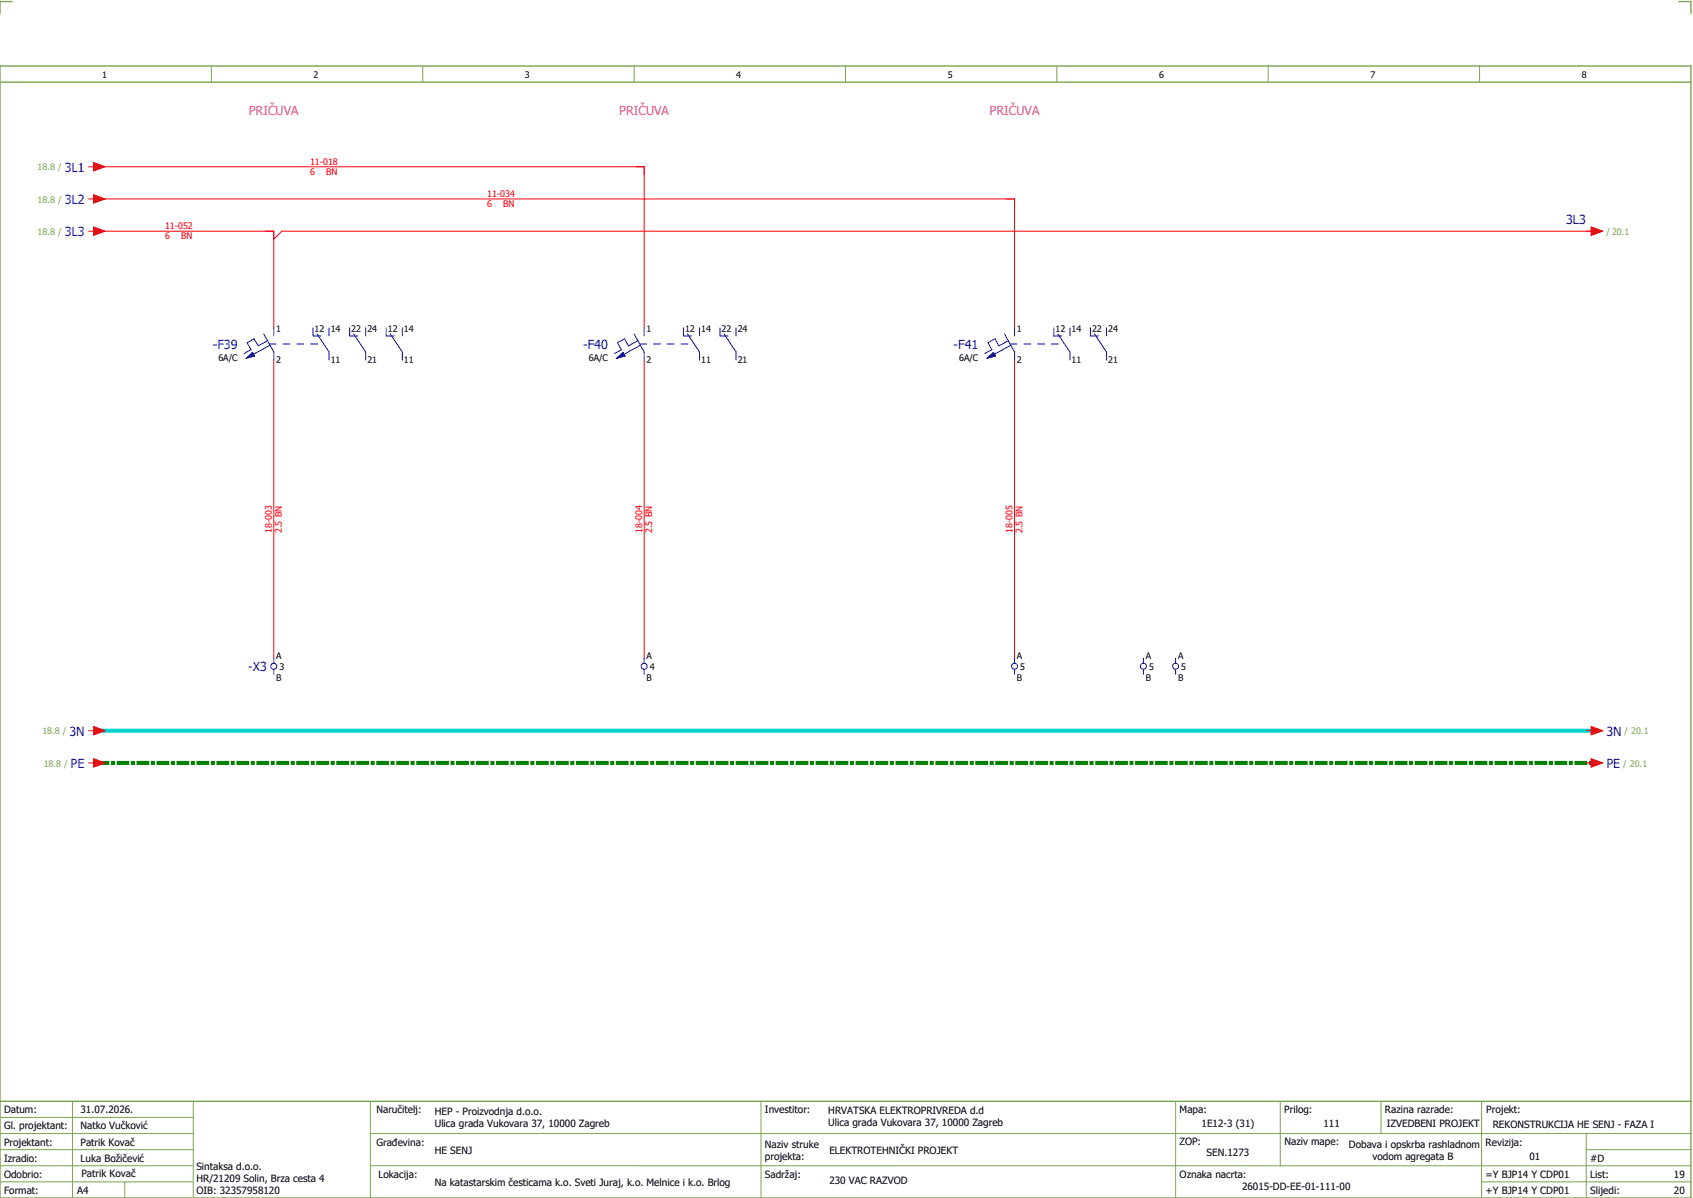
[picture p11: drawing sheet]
<svg xmlns="http://www.w3.org/2000/svg" width="421mm" height="297mm" viewBox="0 0 421 297" stroke-linecap="round" stroke-linejoin="round" font-family="sans-serif">
<path d="M0 16.4h420v281h-420zM3 .4h-3v3M417 .4h3v3M0 20.4h420M0 273.4h420" fill="none" stroke="#7ca552" stroke-width=".35"/>
<g fill="none" stroke="#7ca552" stroke-width=".25">
<path d="M52.5 16.4v4M105 16.4v4M157.5 16.4v4M210 16.4v4M262.5 16.4v4M315 16.4v4M367.5 16.4v4M0 277.4h48M18 273.4v24M48 273.4v24M92 273.4v24M189 273.4v24"/>
<path d="M292 273.4v23.8M318 273.4v16M343 273.4v8M368 273.4v23.8M0 281.4h48M0 285.4h47.8M0 293.4h47.8M31 293.4v4M47.8 289.4h-47.8M92 281.4h328M92 289.4h328M368 293.4h52"/>
<path d="M394 285.4h26M394 281.4v15.8"/>
</g>
<g fill="none" stroke="#f00" stroke-width=".25">
<path d="M22 57.4h1.2M22 49.4h1.2M22 41.4h1.2M23.2 40.4l2.8 1-2.8 1zM23.2 48.4l2.8 1-2.8 1zM23.2 56.4l2.8 1-2.8 1zM24 57.4h44v24M24 49.4h228v32M24 41.4h136v40M395.2 56.4l2.8 1-2.8 1zM396 57.4h-326l-2 2M68 89.4v74"/>
<path d="M160 89.4v74M252 89.4v74M22 181.4h1.2M22 189.4h1.2M23.2 180.4l2.8 1-2.8 1zM23.2 188.4l2.8 1-2.8 1zM394 181.4h1.2M394 189.4h1.2M395.2 180.4l2.8 1-2.8 1zM395.2 188.4l2.8 1-2.8 1z"/>
</g>
<path d="M24 181.4h372" fill="none" stroke="#00d2d2" stroke-width="1"/>
<path d="M24 189.4h372" fill="none" stroke="#008000" stroke-width="1" stroke-dasharray="3.2 .4 1 .4" stroke-linecap="butt"/>
<g fill="none" stroke="#00f" stroke-width=".25">
<path d="M61.2 88.9l1.5-1.4 .5 .9zM65.5 82.9l2.5 4.5v2M66.4 84.6l-2.3 1.3-1-1.8-1.7 1 1 1.7-1.8 1M66.9 85.4h1.7M67.1 85.7l-4.1 2.2M68 81.4v2M70.3 85.4h1.7M73.7 85.4h1.7M77.2 85.4h1.7M77.8 81.4v2h2M78.7 82.9l3.1 4.5v2M81.7 81.4v2"/>
<path d="M86.8 81.4v2h2M87.8 82.9l3 4.5v2M90.8 81.4v2M95.9 81.4v2h2M96.9 82.9l3 4.5v2M99.9 81.4v2M153.2 88.9l1.5-1.4 .5 .9zM157.5 82.9l2.5 4.5v2M158.4 84.6l-2.3 1.3-1-1.8-1.7 1 1 1.7-1.8 1M158.9 85.4h1.7M159.1 85.7l-4.1 2.2M160 81.4v2"/>
<path d="M162.3 85.4h1.7M165.7 85.4h1.7M169.2 85.4h1.7M169.7 81.4v2h2M170.8 82.9l3 4.5v2M173.8 81.4v2M178.8 81.4v2h2M179.8 82.9l3 4.5v2M182.8 81.4v2M245.2 88.9l1.5-1.4 .5 .9zM249.5 82.9l2.5 4.5v2M250.4 84.6l-2.3 1.3-1-1.8-1.7 1 1 1.7-1.8 1"/>
<path d="M250.9 85.4h1.7M251.1 85.7l-4.1 2.2M252 81.4v2M254.3 85.4h1.7M257.7 85.4h1.7M261.2 85.4h1.7M261.8 81.4v2h2M262.7 82.9l3.1 4.5v2M265.7 81.4v2M270.8 81.4v2h2M271.8 82.9l3 4.5v2M274.8 81.4v2"/>
<path d="M68 163.4v1.2M68 166.1v1.3M160 163.4v1.2M160 166.1v1.3M252 163.4v1.2M252 166.1v1.3M284 163.4v1.2M284 166.1v1.3M292 163.4v1.2M292 166.1v1.3"/>
<circle cx="68" cy="165.4" r=".75"/>
<circle cx="160" cy="165.4" r=".75"/>
<circle cx="252" cy="165.4" r=".75"/>
<circle cx="284" cy="165.4" r=".75"/>
<circle cx="292" cy="165.4" r=".75"/>
</g>
<g fill="#00f" stroke="#00f" stroke-width=".25">
<path d="M61.2 88.9l1.5-1.4 .5 .9z"/>
<path d="M153.2 88.9l1.5-1.4 .5 .9z"/>
<path d="M245.2 88.9l1.5-1.4 .5 .9z"/>
</g>
<g fill="#f00" stroke="#f00" stroke-width=".25">
<path d="M23.2 40.4l2.8 1-2.8 1z"/>
<path d="M23.2 48.4l2.8 1-2.8 1z"/>
<path d="M23.2 56.4l2.8 1-2.8 1z"/>
<path d="M395.2 56.4l2.8 1-2.8 1z"/>
<path d="M23.2 180.4l2.8 1-2.8 1z"/>
<path d="M395.2 180.4l2.8 1-2.8 1z"/>
<path d="M395.2 188.4l2.8 1-2.8 1z"/>
<path d="M23.2 188.4l2.8 1-2.8 1z"/>
</g>
<g font-size="3.1" fill="#f0f">
<text x="61.8" y="28.5">PRIČUVA</text>
<text x="153.8" y="28.5">PRIČUVA</text>
<text x="245.8" y="28.5">PRIČUVA</text>
</g>
<g font-size="3.1" fill="#00f">
<text x="16.1" y="42.6">3L1</text>
<text x="16.1" y="50.6">3L2</text>
<text x="16.1" y="58.6">3L3</text>
<text x="389" y="55.6">3L3</text>
<text x="52.9" y="86.6">-F39</text>
<text x="144.9" y="86.6">-F40</text>
<text x="236.9" y="86.6">-F41</text>
<text x="61.7" y="166.6">-X3</text>
<text x="17.2" y="182.6">3N</text>
<text x="399" y="182.6">3N</text>
<text x="17.5" y="190.6">PE</text>
<text x="399" y="190.6">PE</text>
</g>
<g font-size="2.5">
<text x="1" y="276.4">Datum:</text>
<text x="1" y="280.4">Gl. projektant:</text>
<text x="20" y="276.4">31.07.2026.</text>
<text x="20" y="280.4">Natko Vučković</text>
<text x="93.5" y="276.4">Naručitelj:</text>
<text x="108" y="276.9">HEP - Proizvodnja d.o.o.</text>
<text x="108" y="279.9">Ulica grada Vukovara 37, 10000 Zagreb</text>
<text x="190" y="276.4">Investitor:</text>
<text x="205.7" y="276.6">HRVATSKA ELEKTROPRIVREDA d.d</text>
<text x="205.7" y="279.6">Ulica grada Vukovara 37, 10000 Zagreb</text>
<text x="293" y="276.4">Mapa:</text>
<text x="298.4" y="279.9">1E12-3 (31)</text>
<text x="319" y="276.4">Prilog:</text>
<text x="328.7" y="279.9">111</text>
<text x="344" y="276.4">Razina razrade:</text>
<text x="344.4" y="279.9">IZVEDBENI PROJEKT</text>
<text x="369.2" y="276.3">Projekt:</text>
<text x="370.8" y="279.9">REKONSTRUKCIJA HE SENJ - FAZA I</text>
<text x="1" y="284.4">Projektant:</text>
<text x="20" y="284.4">Patrik Kovač</text>
<text x="93.5" y="284.4">Građevina:</text>
<text x="108" y="286.4">HE SENJ</text>
<text x="190" y="284.9">Naziv struke</text>
<text x="190" y="287.9">projekta:</text>
<text x="206" y="286.5">ELEKTROTEHNIČKI PROJEKT</text>
<text x="293" y="284.3">ZOP:</text>
<text x="299.7" y="286.9">SEN.1273</text>
<text x="319" y="284.3">Naziv mape:</text>
<text x="335.1" y="285">Dobava i opskrba rashladnom</text>
<text x="340.9" y="288">vodom agregata B</text>
<text x="369" y="284.4">Revizija:</text>
<text x="379.9" y="287.9">01</text>
<text x="1" y="288.4">Izradio:</text>
<text x="1" y="292.4">Odobrio:</text>
<text x="20" y="288.4">Luka Božičević</text>
<text x="20.2" y="292.3">Patrik Kovač</text>
<text x="48.8" y="290.4">Sintaksa d.o.o.</text>
<text x="48.8" y="293.4">HR/21209 Solin, Brza cesta 4</text>
<text x="94" y="292.4">Lokacija:</text>
<text x="190" y="292.4">Sadržaj:</text>
<text x="206" y="293.9">230 VAC RAZVOD</text>
<text x="293" y="292.4">Oznaka nacrta:</text>
<text x="369" y="292.4">=Y BJP14 Y CDP01</text>
<text x="395" y="292.4">List:</text>
<text x="395" y="288.4">#D</text>
<text x="415.8" y="292.4">19</text>
<text x="1" y="296.4">Format:</text>
<text x="19.2" y="296.4">A4</text>
<text x="48.8" y="296.4">OIB: 32357958120</text>
<text x="108" y="294.4">Na katastarskim česticama k.o. Sveti Juraj, k.o. Melnice i k.o. Brlog</text>
<text x="308.5" y="295.4">26015-DD-EE-01-111-00</text>
<text x="369" y="296.4">+Y BJP14 Y CDP01</text>
<text x="395" y="296.4">Slijedi:</text>
<text x="415.8" y="296.4">20</text>
</g>
<g font-size="2.2">
<text x="25.4" y="19.4">1</text>
<text x="77.9" y="19.4">2</text>
<text x="130.4" y="19.4">3</text>
<text x="182.9" y="19.4">4</text>
<text x="235.4" y="19.4">5</text>
<text x="287.9" y="19.4">6</text>
<text x="340.4" y="19.4">7</text>
<text x="392.9" y="19.4">8</text>
<text x="68.6" y="82.3">1</text>
<text x="78.2" y="82.3">12</text>
<text x="82.1" y="82.3">14</text>
<text x="87.2" y="82.3">22</text>
<text x="91.2" y="82.3">24</text>
<text x="96.3" y="82.3">12</text>
<text x="100.3" y="82.3">14</text>
<text x="160.6" y="82.3">1</text>
<text x="170.2" y="82.3">12</text>
<text x="174.2" y="82.3">14</text>
<text x="179.2" y="82.3">22</text>
<text x="183.2" y="82.3">24</text>
<text x="252.6" y="82.3">1</text>
<text x="262.1" y="82.3">12</text>
<text x="266.2" y="82.3">14</text>
<text x="271.2" y="82.3">22</text>
<text x="275.2" y="82.3">24</text>
<text x="54.2" y="89.5">6A/C</text>
<text x="146.2" y="89.5">6A/C</text>
<text x="238.2" y="89.5">6A/C</text>
<text x="68.6" y="90.2">2</text>
<text x="82.1" y="90.2">11</text>
<text x="91.2" y="90.2">21</text>
<text x="100.3" y="90.2">11</text>
<text x="160.6" y="90.2">2</text>
<text x="174.2" y="90.2">11</text>
<text x="183.2" y="90.2">21</text>
<text x="252.6" y="90.2">2</text>
<text x="266.2" y="90.2">11</text>
<text x="275.2" y="90.2">21</text>
<text x="68.6" y="163.5">A</text>
<text x="69.4" y="166.3">3</text>
<text x="160.6" y="163.5">A</text>
<text x="161.4" y="166.3">4</text>
<text x="252.6" y="163.5">A</text>
<text x="253.4" y="166.3">5</text>
<text x="284.6" y="163.5">A</text>
<text x="285.4" y="166.3">5</text>
<text x="292.6" y="163.5">A</text>
<text x="293.4" y="166.3">5</text>
<text x="68.6" y="169">B</text>
<text x="160.6" y="169">B</text>
<text x="252.6" y="169">B</text>
<text x="284.6" y="169">B</text>
<text x="292.6" y="169">B</text>
</g>
<g font-size="2.2" fill="#f00">
<text x="77" y="40.9">11-018</text>
<text x="77" y="43.4">6</text>
<text x="81" y="43.4">BN</text>
<text x="121" y="48.9">11-034</text>
<text x="121" y="51.4">6</text>
<text x="125" y="51.4">BN</text>
<text x="41" y="56.9">11-052</text>
<text x="41" y="59.4">6</text>
<text x="45" y="59.4">BN</text>
<text x="67.5" y="132.4" transform="rotate(-90 67.5 132.4)">18-003</text>
<text x="70" y="132.4" transform="rotate(-90 70 132.4)">2.5 BN</text>
<text x="159.5" y="132.4" transform="rotate(-90 159.5 132.4)">18-004</text>
<text x="162" y="132.4" transform="rotate(-90 162 132.4)">2.5 BN</text>
<text x="251.5" y="132.4" transform="rotate(-90 251.5 132.4)">18-005</text>
<text x="254" y="132.4" transform="rotate(-90 254 132.4)">2.5 BN</text>
</g>
<g font-size="2.2" fill="#7ca552">
<text x="9.4" y="42.3">18.8 /</text>
<text x="9.4" y="50.3">18.8 /</text>
<text x="9.4" y="58.3">18.8 /</text>
<text x="399" y="58.3">/ 20.1</text>
<text x="10.5" y="182.3">18.8 /</text>
<text x="403.5" y="182.3">/ 20.1</text>
<text x="10.9" y="190.3">18.8 /</text>
<text x="403.2" y="190.3">/ 20.1</text>
</g>
</svg>
